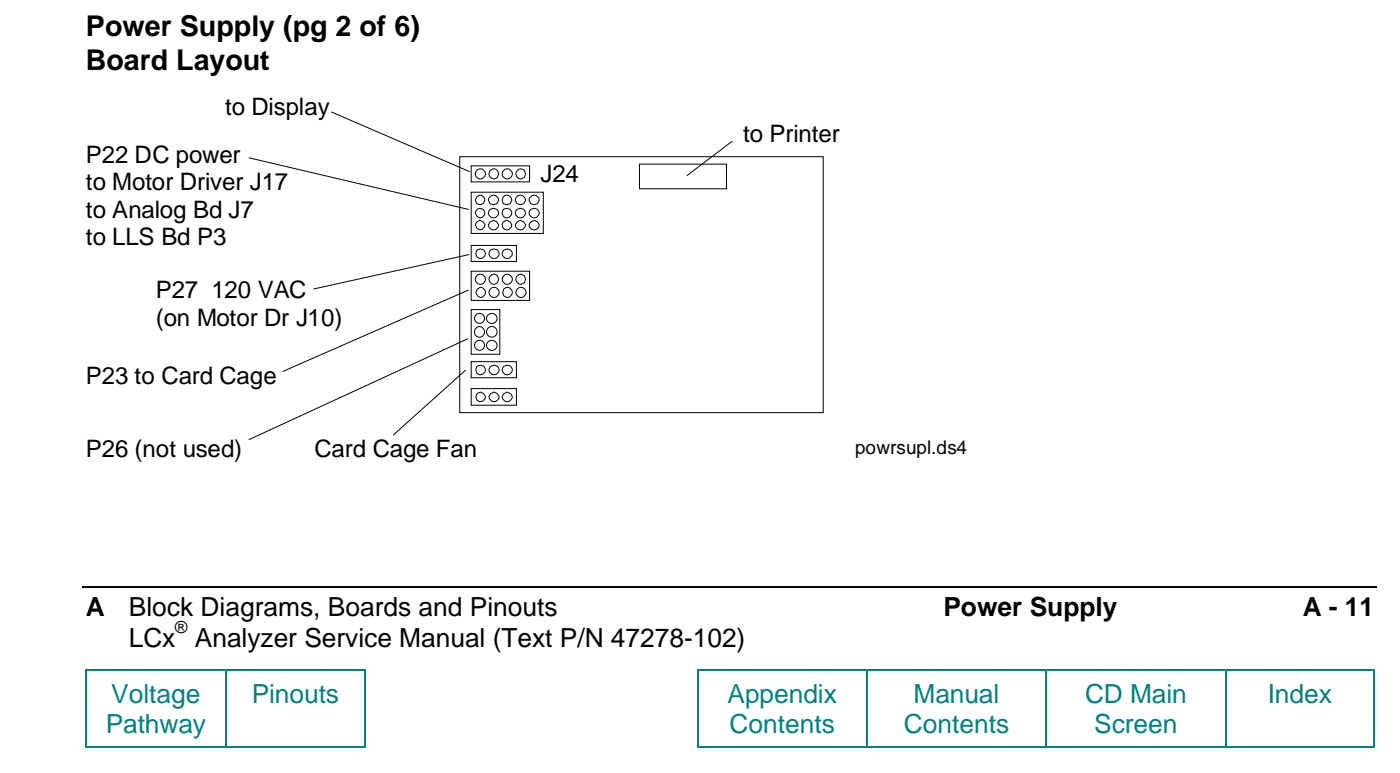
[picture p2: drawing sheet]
<svg xmlns="http://www.w3.org/2000/svg" width="207mm" height="114mm" viewBox="0 0 207 114" stroke-linecap="round" stroke-linejoin="round" font-family="sans-serif">
<path d="M12.2 86.8h191.5" fill="none" stroke="#000" stroke-width=".25"/>
<g fill="#008080">
<path d="M12.6 98.9h.2v.3h-.2z" fill-rule="evenodd"/>
<path d="M12.6 98.9h.2v.3h-.2z" fill-rule="evenodd"/>
</g>
<path d="M12.8 99.1h20.4" fill="none" stroke="#008080" stroke-width=".25"/>
<path d="M33.2 98.9h.3v.3h-.3z" fill-rule="evenodd" fill="#008080"/>
<path d="M33.5 99.1h20.4" fill="none" stroke="#008080" stroke-width=".25"/>
<g fill="#008080">
<path d="M53.9 98.9h.2v.3h-.2z" fill-rule="evenodd"/>
<path d="M53.9 98.9h.2v.3h-.2z" fill-rule="evenodd"/>
<path d="M103.1 98.9h.2v.3h-.2z" fill-rule="evenodd"/>
<path d="M103.1 98.9h.2v.3h-.2z" fill-rule="evenodd"/>
</g>
<path d="M103.3 99.1h24.8" fill="none" stroke="#008080" stroke-width=".25"/>
<path d="M128.1 98.9h.2v.3h-.2z" fill-rule="evenodd" fill="#008080"/>
<path d="M128.3 99.1h26.3" fill="none" stroke="#008080" stroke-width=".25"/>
<path d="M154.6 98.9h.3v.3h-.3z" fill-rule="evenodd" fill="#008080"/>
<path d="M154.9 99.1h26.3" fill="none" stroke="#008080" stroke-width=".25"/>
<path d="M181.2 98.9h.3v.3h-.3z" fill-rule="evenodd" fill="#008080"/>
<path d="M181.5 99.1h21.6" fill="none" stroke="#008080" stroke-width=".25"/>
<g fill="#008080">
<path d="M203.1 98.9h.2v.3h-.2z" fill-rule="evenodd"/>
<path d="M203.1 98.9h.2v.3h-.2z" fill-rule="evenodd"/>
</g>
<path d="M12.7 99.2v11.1" fill="none" stroke="#008080" stroke-width=".25"/>
<g fill="#008080">
<path d="M12.6 110.3h.2v.2h-.2z" fill-rule="evenodd"/>
<path d="M12.6 110.3h.2v.2h-.2z" fill-rule="evenodd"/>
</g>
<path d="M33.4 99.2v11.1M12.8 110.4h20.4" fill="none" stroke="#008080" stroke-width=".25"/>
<path d="M33.2 110.3h.3v.2h-.3z" fill-rule="evenodd" fill="#008080"/>
<path d="M54 99.2v11.1M33.5 110.4h20.4" fill="none" stroke="#008080" stroke-width=".25"/>
<g fill="#008080">
<path d="M53.9 110.3h.2v.2h-.2z" fill-rule="evenodd"/>
<path d="M53.9 110.3h.2v.2h-.2z" fill-rule="evenodd"/>
</g>
<path d="M103.2 99.2v11.1" fill="none" stroke="#008080" stroke-width=".25"/>
<g fill="#008080">
<path d="M103.1 110.3h.2v.2h-.2z" fill-rule="evenodd"/>
<path d="M103.1 110.3h.2v.2h-.2z" fill-rule="evenodd"/>
</g>
<path d="M128.2 99.2v11.1M103.3 110.4h24.8" fill="none" stroke="#008080" stroke-width=".25"/>
<path d="M128.1 110.3h.2v.2h-.2z" fill-rule="evenodd" fill="#008080"/>
<path d="M154.7 99.2v11.1M128.3 110.4h26.3" fill="none" stroke="#008080" stroke-width=".25"/>
<path d="M154.6 110.3h.3v.2h-.3z" fill-rule="evenodd" fill="#008080"/>
<path d="M181.3 99.2v11.1M154.9 110.4h26.3" fill="none" stroke="#008080" stroke-width=".25"/>
<path d="M181.2 110.3h.3v.2h-.3z" fill-rule="evenodd" fill="#008080"/>
<path d="M203.2 99.2v11.1M181.5 110.4h21.6" fill="none" stroke="#008080" stroke-width=".25"/>
<g fill="#008080">
<path d="M203.1 110.3h.2v.2h-.2z" fill-rule="evenodd"/>
<path d="M203.1 110.3h.2v.2h-.2z" fill-rule="evenodd"/>
</g>
<g fill="none" stroke="#000" stroke-width=".15">
<path d="M49 16.6l20.4 8.8M36.8 23.3l32.5 7.7M68 23.2h53.8v37.8h-53.8zM69.4 37.6l-23 5.1M69.7 24.5h8.6v2.4h-8.6zM69.7 36.3h6.7v2.4h-6.7zM69.7 28.4h10.7v6.1h-10.7zM70.5 32.8l.5-.2 .5 .2 .2 .4-.1 .4-.3 .3-.3 .1-.5-.2-.2-.6zM70.5 31l.5-.2 .5 .2 .1 .2 .1 .3-.1 .3-.3 .3-.3 .1-.5-.2-.2-.5zM94.6 24.3h12.9v3.6h-12.9zM108.3 20.9l-6.7 5.1M68.8 54.8l-10.6 9.5"/>
<path d="M69.2 50.1l-32.4 14.9M69.3 42.9l-27.5 12M69.7 40.1h8.6v4.3h-8.6zM69.7 53.5h6.7v2.4h-6.7zM69.7 57.5h6.7v2.4h-6.7zM69.7 45.8h4.2v6.6h-4.2zM70.6 42.7l.4-.2 .4 .1 .3 .3 .1 .3-.1 .4-.3 .3-.4 .1-.4-.3-.2-.5z"/>
<circle cx="71" cy="29.6" r=".72"/>
<circle cx="71" cy="25.7" r=".76"/>
<circle cx="71.1" cy="37.5" r=".71"/>
<circle cx="73" cy="29.6" r=".74"/>
<circle cx="73" cy="33.3" r=".72"/>
<circle cx="73" cy="31.5" r=".73"/>
<circle cx="73.1" cy="25.7" r=".75"/>
<circle cx="73.1" cy="37.5" r=".73"/>
<circle cx="75" cy="33.3" r=".71"/>
<circle cx="75" cy="31.5" r=".71"/>
<circle cx="75" cy="29.6" r=".72"/>
<circle cx="75" cy="37.5" r=".73"/>
<circle cx="75" cy="25.7" r=".76"/>
<circle cx="77" cy="29.6" r=".74"/>
<circle cx="77" cy="33.3" r=".72"/>
<circle cx="77" cy="31.5" r=".73"/>
<circle cx="77" cy="25.7" r=".75"/>
<circle cx="79" cy="29.6" r=".74"/>
<circle cx="79" cy="33.3" r=".72"/>
<circle cx="79" cy="31.5" r=".73"/>
<circle cx="70.9" cy="49.1" r=".76"/>
<circle cx="70.9" cy="47.1" r=".74"/>
<circle cx="70.9" cy="51.1" r=".74"/>
<circle cx="71" cy="41.3" r=".76"/>
<circle cx="71.1" cy="58.7" r=".71"/>
<circle cx="71.1" cy="54.7" r=".71"/>
<circle cx="72.7" cy="49.1" r=".78"/>
<circle cx="72.8" cy="47.1" r=".77"/>
<circle cx="72.8" cy="51.1" r=".77"/>
<circle cx="73.1" cy="41.3" r=".75"/>
<circle cx="73.1" cy="58.7" r=".72"/>
<circle cx="73.1" cy="43.2" r=".76"/>
<circle cx="73.1" cy="54.7" r=".73"/>
<circle cx="75" cy="58.7" r=".72"/>
<circle cx="75" cy="41.3" r=".76"/>
<circle cx="75" cy="54.7" r=".73"/>
<circle cx="75.1" cy="43.3" r=".75"/>
<circle cx="77" cy="41.3" r=".75"/>
<circle cx="77.1" cy="43.2" r=".76"/>
</g>
<g font-size="4.2">
<text x="12.7" y="5.4">Power Supply (pg 2 of 6)</text>
<text x="12.7" y="10.4">Board Layout</text>
</g>
<g font-size="3.9">
<text x="12.7" y="91.1">A</text>
<text x="19.1" y="91.1">Block Diagrams, Boards and Pinouts</text>
<text x="19.1" y="95.6">LCx</text>
<text x="28.8" y="95.6">Analyzer Service Manual (Text P/N 47278-102)</text>
<text x="139.5" y="91.1">Power Supply</text>
<text x="192.7" y="91.1">A - 11</text>
</g>
<g font-size="3.9" fill="#008080">
<text x="16.4" y="103.9">Voltage</text>
<text x="37.2" y="103.9">Pinouts</text>
<text x="107.6" y="103.9">Appendix</text>
<text x="135.1" y="103.9">Manual</text>
<text x="160.5" y="103.9">CD Main</text>
<text x="187.5" y="103.9">Index</text>
<text x="15.6" y="108.4">Pathway</text>
<text x="107.9" y="108.4">Contents</text>
<text x="133.7" y="108.4">Contents</text>
<text x="161.9" y="108.4">Screen</text>
</g>
<g font-size="3.6">
<text x="33.3" y="17">to Display</text>
<text x="109.9" y="21">to Printer</text>
<text x="12.7" y="24.1">P22 DC power</text>
<text x="12.7" y="28.2">to Motor Driver J17</text>
<text x="79.9" y="26.9">J24</text>
<text x="12.7" y="32.2">to Analog Bd J7</text>
<text x="12.7" y="36.3">to LLS Bd P3</text>
<text x="23" y="44.1">P27 120 VAC</text>
<text x="23" y="48.2">(on Motor Dr J10)</text>
<text x="12.7" y="56.8">P23 to Card Cage</text>
<text x="12.7" y="67.6">P26 (not used)</text>
<text x="46.5" y="67.5">Card Cage Fan</text>
</g>
<text font-size="2.8" x="126.5" y="67.1">powrsupl.ds4</text>
<text font-size="2.5" x="25.9" y="93.6">®</text>
</svg>
